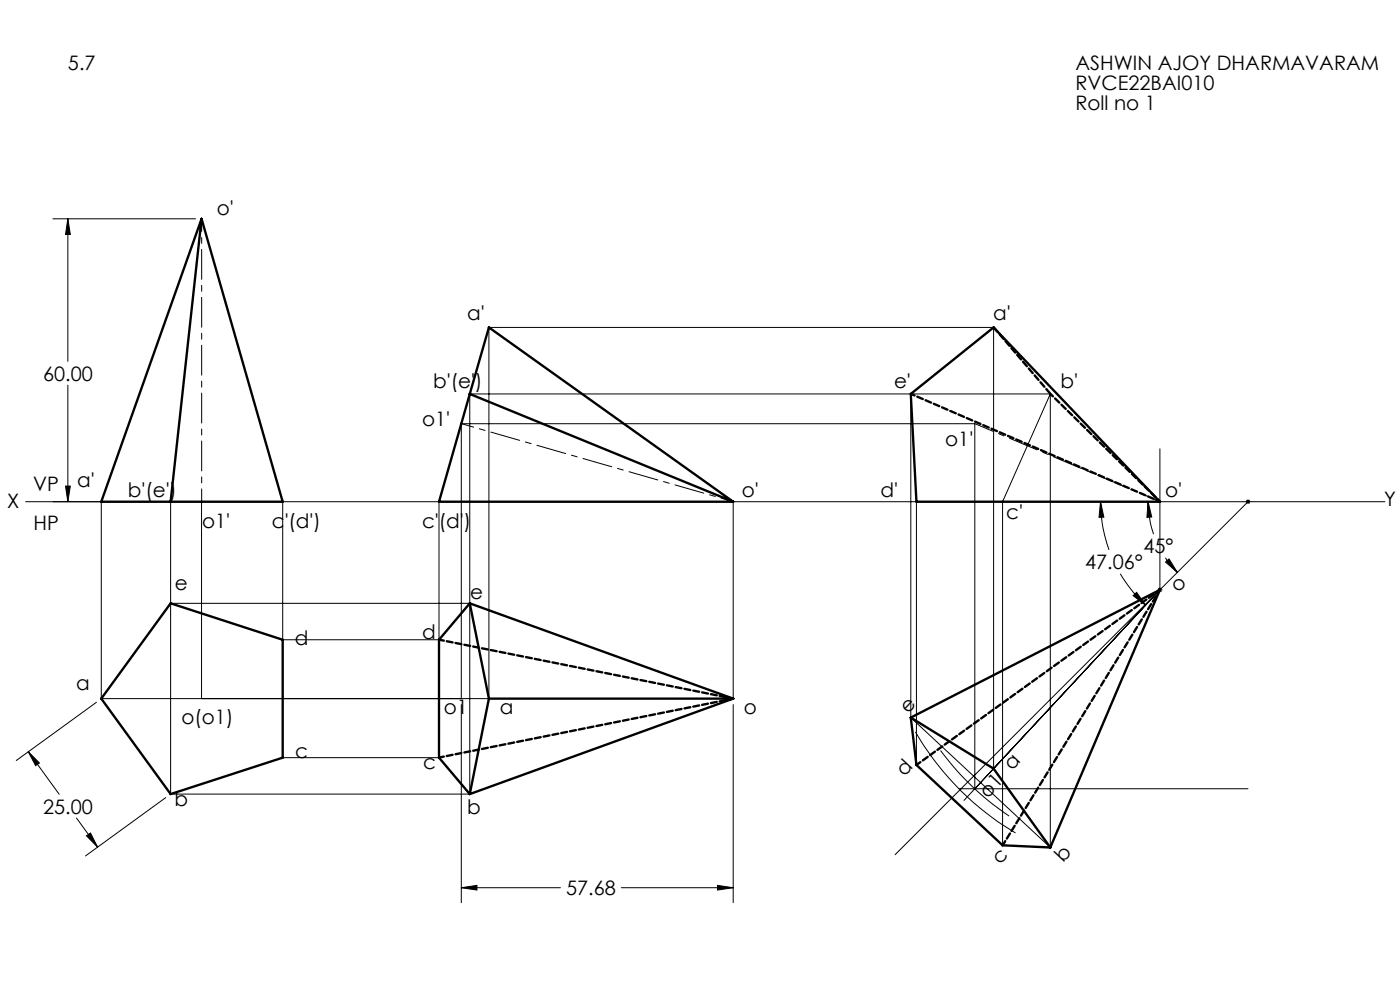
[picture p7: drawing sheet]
<svg xmlns="http://www.w3.org/2000/svg" width="297mm" height="210mm" viewBox="0 0 297 210" stroke-linecap="round" stroke-linejoin="round" font-family="sans-serif">
<g fill="none" stroke="#000" stroke-width=".21">
<path d="M11.2 46.4h30.3M14.4 46.4v30.3M14.4 46.4l.5 3.3h-1zM14.4 81.7v24.7M193.2 83.6v68.6l29.6 27.6v-96.2M222.8 83.6h-123.1v84.8h-63.5v-62M222.8 83.6l-10.1 22.8v72.9M246.1 95.2v30.4M5.4 106.4h288.4M13.9 103.1h1l-.5 3.3zM21.5 106.4v41.8h82.2v-78.7h107.1v93.5M42.8 106.4v41.8"/>
<path d="M60 106.4v29.3h33.1v-29.3M155.5 106.4v41.8M194.4 106.4v55.9M233.5 106.4l.7 3.3h-1zM233.5 106.4a30.1 30.1 0 0 0 1.8 10.3M243.6 106.4l.7 3.3h-1zM243.6 106.4a22.7 22.7 0 0 0 1.1 6.9M247.2 118.3l2.6 3.1M247.3 119.2l.7-.6 1.8 2.8zM264.4 106.1l.7 .7M264.8 105.9v1M265.1 106.1l-75.2 75.2"/>
<path d="M36.2 128h63.5M237.7 121.7a29.7 29.7 0 0 0 5.3 6.7M240.4 126.4l.7-.7 1.9 2.7zM245.6 125.1h1M245.7 124.8l.7 .7M246.1 125.1l-41.6 44.7M6 159.4l2.4 2.4-.9 .6zM6 159.4l6.6 9.1M20.5 149l-17 12.3M97.9 149.5v42M97.9 148.2v-58.3h108.9v77.4M155.5 149.5v42"/>
<path d="M194.2 155.2a60.1 60.1 0 0 0 21.2 21.5M199.5 159.2a58.3 58.3 0 0 0 14.6 13.9M16.2 173.5l4.5 6.2M18.3 177.3l.9-.6 1.5 3zM35.2 169.2l-17.1 12.4M60 160.7h33.1M203.4 167.3h61.4M97.9 188.3l3.3-.5v1zM97.9 188.3h21M131.8 188.3h23.7M152.2 187.8l3.3 .5-3.3 .5z"/>
</g>
<path d="M97.9 89.9l57.7 16.5M42.8 106.4v-60" fill="none" stroke="#000" stroke-width=".21" stroke-dasharray="6.3 1.3 1.3 1.3" stroke-dashoffset="3.7"/>
<path d="M206.8 89.9l39.3 16.5" fill="none" stroke="#000" stroke-width=".21" stroke-dasharray="6.3 1.3 1.3 1.3" stroke-dashoffset="2.2"/>
<g fill="none" stroke="#000" stroke-width=".5">
<path d="M42.8 46.4l17.2 60h-38.5zM42.8 46.4l-6.6 60M99.7 83.6l-6.6 22.8h62.4M99.7 83.6l4-14.1 51.8 36.9M99.7 83.6l55.8 22.8M193.2 83.6l17.6-14.1 35.3 36.9h-51.7zM36.2 128l23.8 7.7v25l-23.8 7.7-14.7-20.2zM99.7 128l-6.6 7.7v25l6.6 7.7M99.7 128l4 20.2M99.7 128l55.8 20.2M103.7 148.2h51.8M103.7 148.2l-4 20.2"/>
<path d="M155.5 148.2l-55.8 20.2M193.2 152.2l1.2 10.1 18.3 17 10.1 .5M193.2 152.2l52.9-27.1-23.3 54.7M193.2 152.2l17.6 10.8 12 16.8"/>
</g>
<path d="M93.1 135.7l62.5 12.5M93.1 160.7l62.5-12.5M194.4 162.3l51.7-37.2M212.7 179.3l33.4-54.2" fill="none" stroke="#000" stroke-width=".5" stroke-dasharray="1.3 .6" stroke-dashoffset=".2"/>
<path d="M210.8 69.4l12 14.1" fill="none" stroke="#000" stroke-width=".5" stroke-dasharray="1.3 .6" stroke-dashoffset="-.1"/>
<path d="M222.8 83.5l23.3 22.9" fill="none" stroke="#000" stroke-width=".5" stroke-dasharray="1.3 .6" stroke-dashoffset=".5"/>
<path d="M193.2 83.5l52.9 22.9" fill="none" stroke="#000" stroke-width=".5" stroke-dasharray="1.3 .6" stroke-dashoffset=".4"/>
<path d="M6 159.4l2.4 2.4-.9 .6zM18.3 177.3l.9-.6 1.5 3zM243.6 106.4l.7 3.3h-1zM247.3 119.2l.7-.6 1.8 2.8zM97.9 188.3l3.3-.5v1zM152.2 187.8l3.3 .5-3.3 .5zM233.5 106.4l.7 3.3h-1zM240.4 126.4l.7-.7 1.9 2.7zM13.9 103.1h1l-.5 3.3zM14.4 46.4l.5 3.3h-1z" fill="#000"/>
<g font-size="4.2">
<text x="14.4" y="14.9">5.7</text>
<text x="228.1" y="14.9">ASHWIN AJOY DHARMAVARAM</text>
<text x="228.1" y="19.1">RVCE22BAI010</text>
<text x="228.1" y="23.3">Roll no 1</text>
<text x="46" y="45.7">o'</text>
<text x="99.1" y="67.8">a'</text>
<text x="210.7" y="67.8">a'</text>
<text x="9.1" y="80.8">60.00</text>
<text x="91.9" y="82.3">b'(e')</text>
<text x="189.7" y="82.3">e'</text>
<text x="225" y="82.3">b'</text>
<text x="89.5" y="90.3">o1'</text>
<text x="200.5" y="94.5">o1'</text>
<text x="1.5" y="107.8">X</text>
<text x="7.1" y="104.1">VP</text>
<text x="16.4" y="103.3">a'</text>
<text x="27.1" y="105.5">b'(e')</text>
<text x="157.4" y="105.5">o'</text>
<text x="186.8" y="105.5">d'</text>
<text x="247.2" y="105.5">o'</text>
<text x="293.7" y="107.4">Y</text>
<text x="7.1" y="112.4">HP</text>
<text x="42.9" y="112">o1'</text>
<text x="57.7" y="112">c'(d')</text>
<text x="89.5" y="112">c'(d')</text>
<text x="213.5" y="110.1">c'</text>
<text x="242.6" y="117.4">45°</text>
<text x="37.1" y="125.2">e</text>
<text x="230.2" y="120.8">47.06°</text>
<text x="250" y="125.7" transform="rotate(-47 250 125.7)">o</text>
<text x="99.8" y="127.1">e</text>
<text x="62.5" y="136.9">d</text>
<text x="89.5" y="135.6">d</text>
<text x="16.1" y="146.4">a</text>
<text x="38.5" y="153.7">o(o1)</text>
<text x="94.2" y="151.5">o1</text>
<text x="106" y="151.5">a</text>
<text x="157.8" y="151.5">o</text>
<text x="192.6" y="151.6" transform="rotate(-47 192.6 151.6)">e</text>
<text x="62.6" y="160.9">c</text>
<text x="89.8" y="163.1">c</text>
<text x="191.9" y="164.8" transform="rotate(-47 191.9 164.8)">d</text>
<text x="9.1" y="172.6">25.00</text>
<text x="37" y="171">b</text>
<text x="99.1" y="172.7">b</text>
<text x="209.6" y="169.4" transform="rotate(-47 209.6 169.4)">o1 a</text>
<text x="212.2" y="183.5" transform="rotate(-47 212.2 183.5)">c</text>
<text x="225.6" y="183.2" transform="rotate(-47 225.6 183.2)">b</text>
<text x="120.1" y="189.9">57.68</text>
</g>
</svg>
